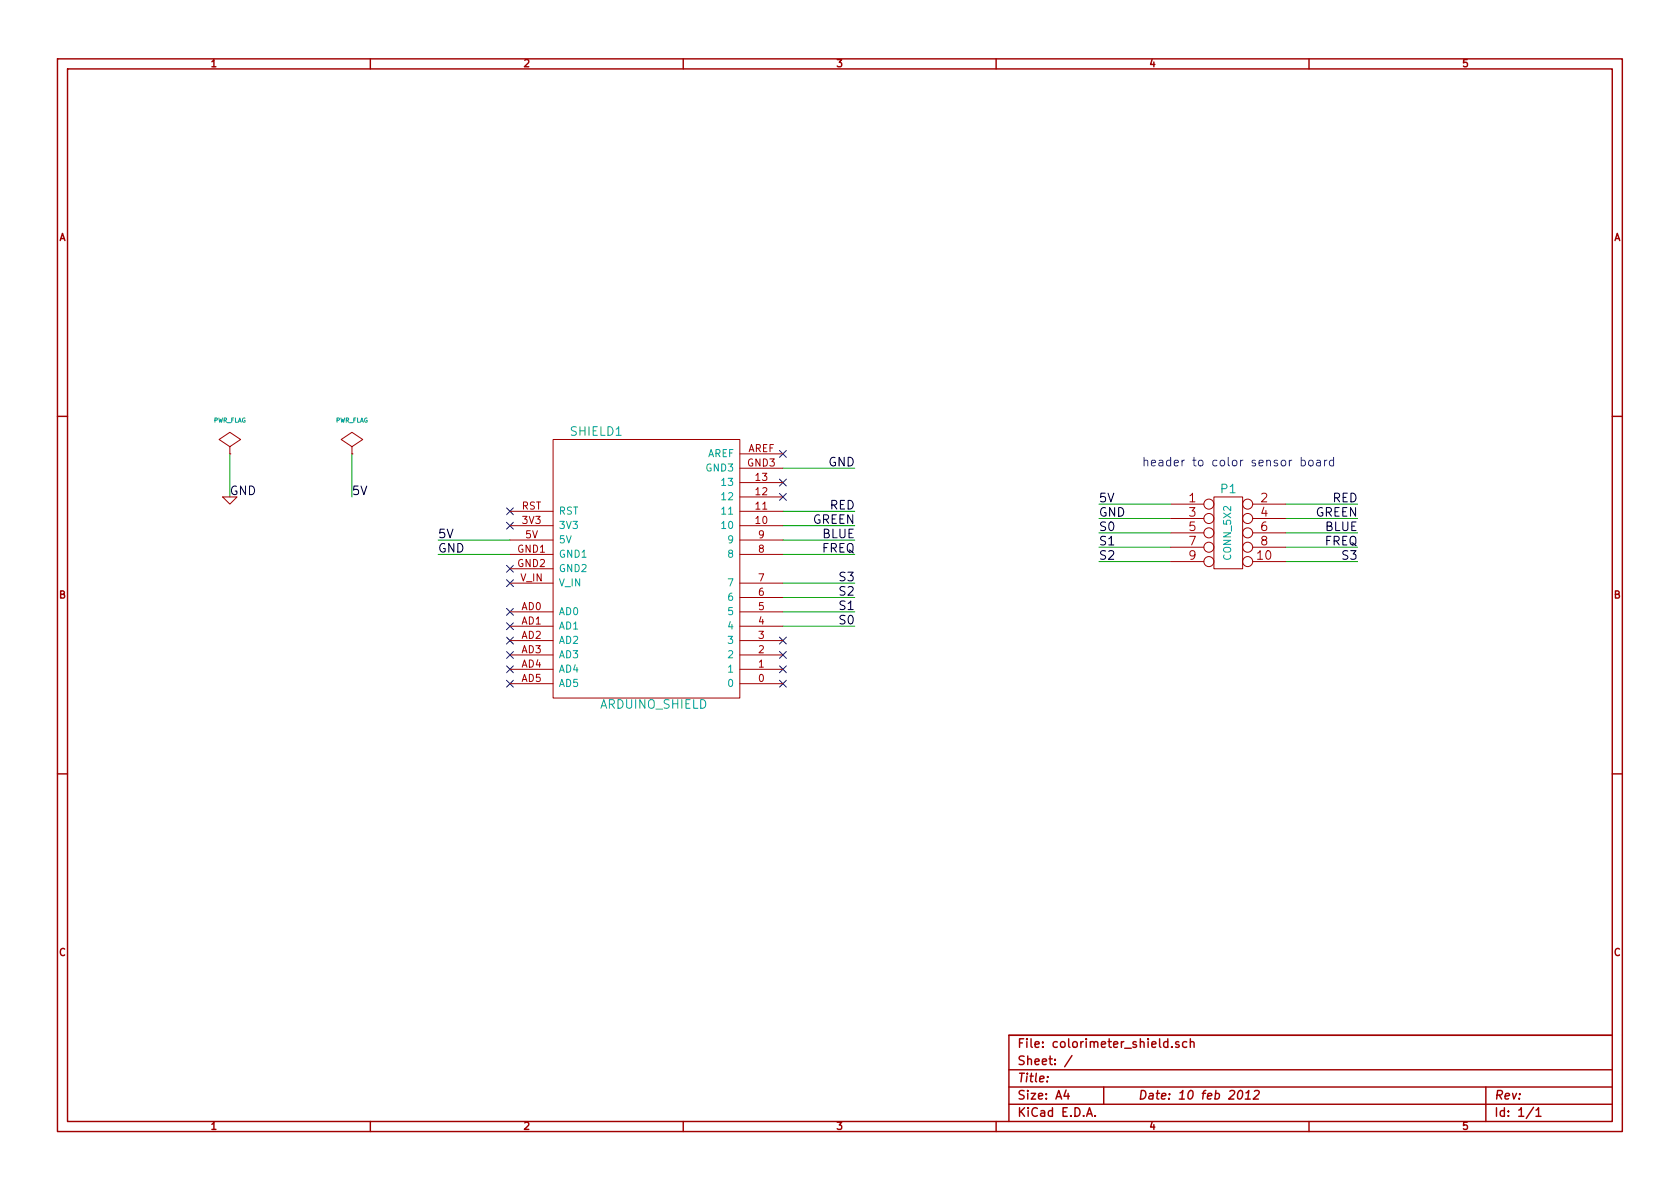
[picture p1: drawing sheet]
EESchema Schematic File Version 2  date Fri 10 Feb 2012 12:57:47 PM PST
LIBS:power
LIBS:device
LIBS:transistors
LIBS:conn
LIBS:linear
LIBS:regul
LIBS:74xx
LIBS:cmos4000
LIBS:adc-dac
LIBS:memory
LIBS:xilinx
LIBS:special
LIBS:microcontrollers
LIBS:dsp
LIBS:microchip
LIBS:analog_switches
LIBS:motorola
LIBS:texas
LIBS:intel
LIBS:audio
LIBS:interface
LIBS:digital-audio
LIBS:philips
LIBS:display
LIBS:cypress
LIBS:siliconi
LIBS:opto
LIBS:atmel
LIBS:contrib
LIBS:valves
LIBS:arduino_shieldsNCL
LIBS:tcs3200
LIBS:colorimeter_shield-cache
EELAYER 25  0
EELAYER END
$Descr A4 11700 8267
encoding utf-8
Sheet 1 1
Title ""
Date "10 feb 2012"
Rev ""
Comp ""
Comment1 ""
Comment2 ""
Comment3 ""
Comment4 ""
$EndDescr
Text Label 5950 3250 2    60   ~ 0
GND
Wire Wire Line
	5450 3250 5950 3250
Wire Wire Line
	2450 3150 2450 3450
Wire Wire Line
	1600 3150 1600 3450
Wire Wire Line
	5450 4150 5950 4150
Wire Wire Line
	8950 3900 9450 3900
Wire Wire Line
	8950 3700 9450 3700
Wire Wire Line
	8950 3500 9450 3500
Wire Wire Line
	8150 3800 7650 3800
Wire Wire Line
	8150 3600 7650 3600
Wire Wire Line
	5450 4350 5950 4350
Wire Wire Line
	5450 3650 5950 3650
Wire Wire Line
	5450 3850 5950 3850
Wire Wire Line
	3550 3750 3050 3750
Wire Wire Line
	3550 3850 3050 3850
Wire Wire Line
	5450 3750 5950 3750
Wire Wire Line
	5450 3550 5950 3550
Wire Wire Line
	5450 4250 5950 4250
Wire Wire Line
	8150 3500 7650 3500
Wire Wire Line
	8150 3700 7650 3700
Wire Wire Line
	8150 3900 7650 3900
Wire Wire Line
	8950 3600 9450 3600
Wire Wire Line
	8950 3800 9450 3800
Wire Wire Line
	5450 4050 5950 4050
NoConn ~ 5450 4550
NoConn ~ 3550 4350
NoConn ~ 3550 4250
NoConn ~ 3550 4050
NoConn ~ 5450 3450
NoConn ~ 5450 3350
Text Label 2450 3450 0    60   ~ 0
5V
$Comp
L PWR_FLAG #FLG01
U 1 1
P 2450 3150
F 0 "#FLG01" H 2450 3420 30  0001 C CNN
F 1 "PWR_FLAG" H 2450 3380 30  0000 C CNN
	1    2450 3150
	1    0    0    -1  
$EndComp
Text Label 1600 3450 0    60   ~ 0
GND
$Comp
L GND #PWR02
U 1 1
P 1600 3450
F 0 "#PWR02" H 1600 3450 30  0001 C CNN
F 1 "GND" H 1600 3380 30  0001 C CNN
	1    1600 3450
	1    0    0    -1  
$EndComp
$Comp
L PWR_FLAG #FLG03
U 1 1
P 1600 3150
F 0 "#FLG03" H 1600 3420 30  0001 C CNN
F 1 "PWR_FLAG" H 1600 3380 30  0000 C CNN
	1    1600 3150
	1    0    0    -1  
$EndComp
NoConn ~ 5450 4450
Text Label 5950 4050 2    60   ~ 0
S3
Text Label 5950 4150 2    60   ~ 0
S2
Text Notes 7950 3250 0    60   ~ 0
header to color sensor board
Text Label 9450 3500 2    60   ~ 0
RED
Text Label 9450 3600 2    60   ~ 0
GREEN
Text Label 9450 3700 2    60   ~ 0
BLUE
Text Label 9450 3800 2    60   ~ 0
FREQ
Text Label 9450 3900 2    60   ~ 0
S3
Text Label 7650 3900 0    60   ~ 0
S2
Text Label 7650 3800 0    60   ~ 0
S1
Text Label 7650 3700 0    60   ~ 0
S0
Text Label 7650 3600 0    60   ~ 0
GND
Text Label 7650 3500 0    60   ~ 0
5V
NoConn ~ 3550 3550
NoConn ~ 3550 3650
NoConn ~ 3550 3950
NoConn ~ 3550 4450
NoConn ~ 3550 4550
NoConn ~ 3550 4650
NoConn ~ 3550 4750
NoConn ~ 5450 4750
NoConn ~ 5450 4650
NoConn ~ 5450 3150
Text Label 3050 3850 0    60   ~ 0
GND
Text Label 3050 3750 0    60   ~ 0
5V
Text Label 5950 3550 2    60   ~ 0
RED
Text Label 5950 3650 2    60   ~ 0
GREEN
Text Label 5950 3750 2    60   ~ 0
BLUE
Text Label 5950 3850 2    60   ~ 0
FREQ
Text Label 5950 4250 2    60   ~ 0
S1
Text Label 5950 4350 2    60   ~ 0
S0
$Comp
L ARDUINO_SHIELD SHIELD1
U 1 1
P 4500 3950
F 0 "SHIELD1" H 4150 4900 60  0000 C CNN
F 1 "ARDUINO_SHIELD" H 4550 3000 60  0000 C CNN
	1    4500 3950
	1    0    0    -1  
$EndComp
$Comp
L CONN_5X2 P1
U 1 1
P 8550 3700
F 0 "P1" H 8550 4000 60  0000 C CNN
F 1 "CONN_5X2" V 8550 3700 50  0000 C CNN
	1    8550 3700
	1    0    0    -1  
$EndComp
$EndSCHEMATC
